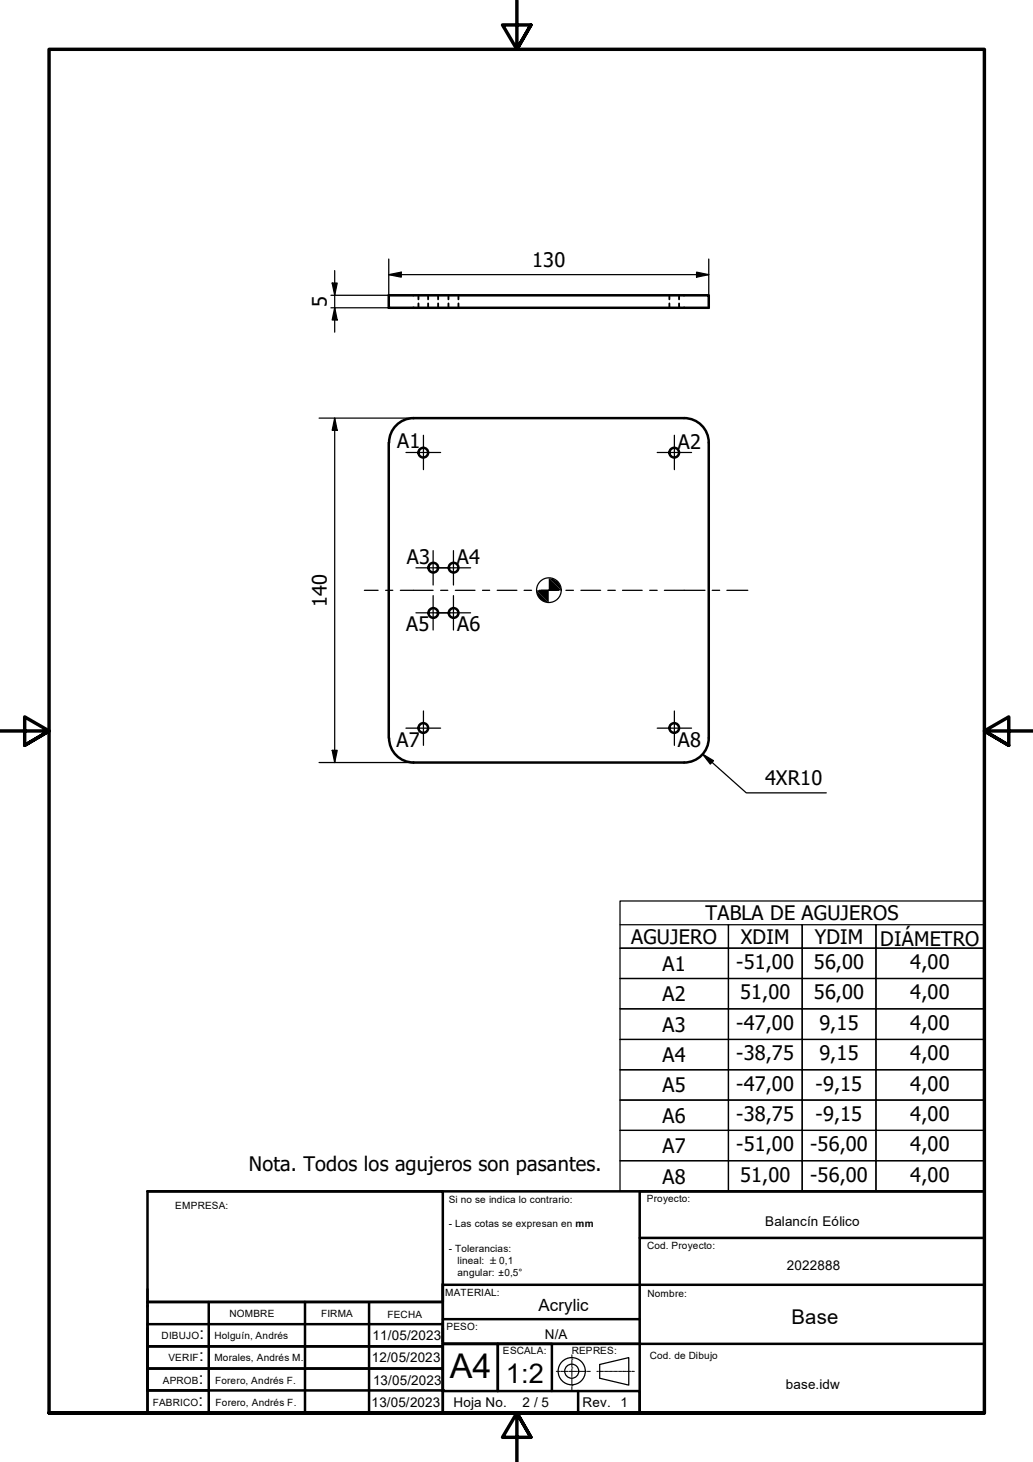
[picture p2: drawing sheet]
<svg xmlns="http://www.w3.org/2000/svg" width="210mm" height="297mm" viewBox="0 0 210 297" stroke-linecap="round" stroke-linejoin="round" font-family="sans-serif">
<!-- layer: Visible (ISO) -->
<g fill="none" stroke="#000" stroke-width=".51">
<path d="M79 60h65v2.5h-65zM79 90v59.9M139 84.9h-55a5 5 0 0 0-4.9 5M139 84.9a5 5 0 0 1 5 5M144 90v59.9M79.1 149.9a5 5 0 0 0 4.9 5h55M144 149.9a5 5 0 0 1-5 5"/>
<circle cx="86" cy="92" r=".98"/>
<circle cx="137" cy="92" r=".98"/>
<circle cx="88" cy="115.3" r=".98"/>
<circle cx="92.2" cy="115.3" r=".98"/>
<circle cx="88" cy="124.5" r=".98"/>
<circle cx="92.2" cy="124.5" r=".98"/>
<circle cx="86" cy="147.9" r=".98"/>
<circle cx="137" cy="147.9" r=".98"/>
</g>
<!-- layer: Hidden (ISO) -->
<g fill="none" stroke="#000" stroke-width=".38">
<path d="M85 60v.8M87 60v.8M89 60v.8M91.1 60v.8M93.2 60v.8M136 60v.8M138 60v.8M85 61.6v.9M87 61.6v.9M89 61.6v.9M91.1 61.6v.9M93.2 61.6v.9"/>
<path d="M136 61.6v.9M138 61.6v.9"/>
</g>
<!-- layer: Title (ISO) -->
<g fill="none" stroke="#000" stroke-width=".25">
<path d="M121.9 277.2l5.9-1.4v5.6l-5.9-1.4z"/>
<circle cx="116.2" cy="278.6" r="2.76"/>
<circle cx="116.2" cy="278.6" r="1.43"/>
</g>
<g fill="none" stroke="#000" stroke-width=".2">
<path d="M113 278.6h.7M113.9 278.6h.1M114.1 278.6h1.3M115.6 278.6h.1M115.8 278.6h1.4M116.2 276.1h.1M116.2 277.9h.1M116.2 275.3v.7M116.2 276.3v1.4M116.2 278.1v1.5M116.2 279.7v.1M116.2 280v1.4"/>
<path d="M117.3 278.6h.1M117.5 278.6h1.4M119.1 278.6h.1M119.3 278.6h.7M121.3 278.6h.3M121.8 278.6h.1M121.9 278.6h.7M122.7 278.6h.1M122.9 278.6h.6M123.6 278.6h.1M123.8 278.6h.7M124.6 278.6h.1"/>
<path d="M124.8 278.6h.6M125.5 278.6h.1M125.7 278.6h.7M126.5 278.6h.1M126.7 278.6h.6M127.4 278.6h.1M127.6 278.6h.6M128.4 278.6h.1M128.6 278.6h.3M116.2 281.5h.1M116.2 281.7v.7"/>
</g>
<path d="M42.4 282.5v4.5M117.5 282.6v4.5" fill="none" stroke="#000" stroke-width=".51"/>
<circle cx="90" cy="282.4" r=".25" fill="#000"/>
<!-- layer: AM_0 -->
<g fill="none" stroke="#000" stroke-width=".51">
<path d="M30 242h60v45h-59.8h169.8v-35.5h-70v35.5h70v-45M30 242v45M30 242h170M200 242h-70v9.5M30 265.4v17.1h12.2M30 278.4v8.6h60v-4.5h-60M30 278.1h60M30 273.5h60M30 269h60M42.3 264.5h47.7M42.4 264.5v18M62 264.5v22.5"/>
<path d="M75 264.5v22.5M90 261.1v3.4h-60h12.2M90 260.8v21.7M90 273h110M90 268h40M90 261h110M90.2 273h11v9.6v-9.6h10.9v9.6M90 282.6h40v4.4h-40"/>
</g>
<!-- layer: Border (ISO) -->
<path d="M105 0v10l-2.9-4.9h5.8l-2.9 4.9 2.9-4.9M0 148.5h10l-5-2.8v5.7l5-2.9-5 2.9M210 148.5h-10l5-2.8v5.7l-5-2.9 5 2.9M10 287.1v-277.1h190v277.1h-190h190M107.9 292l-2.9-4.9 2.9 4.9h-5.8l2.9-4.9v9.9" fill="none" stroke="#000" stroke-width=".7"/>
<!-- layer: Sketch Geometry (ISO) -->
<path d="M110 119.9h3M111.5 119.9h.1" fill="none" stroke="#000" stroke-width=".25"/>
<!-- layer: Dimension (ISO) -->
<g fill="none" stroke="#000" stroke-width=".25">
<path d="M67.5 57.5h1l-.5 2.5zM68 55v12.5M79 55.8l2.5-.5v1zM79 55.8h65M79 52.6v7.4h-11.8M141.5 55.3l2.5 .5-2.5 .5zM144 52.6v7.4M67.2 62.5h11.8M68 62.5l.5 2.5h-1zM64.8 84.9h19.2M68 84.9l.5 2.5h-1zM68 84.9v70"/>
<path d="M64.8 154.9h19.2M67.5 152.4h1l-.5 2.5zM142.7 153.2l2.3 1.3-.7 .7zM142.7 153.2l8.9 7.9h16.3"/>
<circle cx="111.5" cy="119.9" r="2.51"/>
</g>
<g fill="#000">
<path d="M67.5 57.5h1l-.5 2.5z" fill-rule="evenodd"/>
<path d="M79 55.8l2.5-.5v1z" fill-rule="evenodd"/>
<path d="M141.5 55.3l2.5 .5-2.5 .5z" fill-rule="evenodd"/>
<path d="M68 62.5l.5 2.5h-1z" fill-rule="evenodd"/>
<path d="M68 84.9l.5 2.5h-1z" fill-rule="evenodd"/>
<path d="M109 119.9l2.5 2.5a2.39 2.39 0 0 1-2.5-2.5z" fill-rule="evenodd"/>
<path d="M111.5 117.5l2.5 2.4h-5l2.5 2.5z" fill-rule="evenodd"/>
<path d="M111.5 117.5a2.49 2.49 0 0 1 2.5 2.4z" fill-rule="evenodd"/>
<path d="M67.5 152.4h1l-.5 2.5z" fill-rule="evenodd"/>
<path d="M142.7 153.2l2.3 1.3-.7 .7z" fill-rule="evenodd"/>
</g>
<!-- layer: Center Mark (ISO) -->
<g fill="none" stroke="#000" stroke-width=".25">
<path d="M82.5 91.9h7M86 88.4v7M133.5 91.9h7M137 88.4v7M84.5 115.4h7M88 111.9v7M88.6 115.4h7M92.1 111.9v7M84.5 124.5h7M88 121v7M88.6 124.5h7M92.1 121v7"/>
<path d="M82.5 147.9h7M86 144.4v7M133.5 147.9h7M137 144.4v7"/>
</g>
<!-- layer: Symbol (ISO) -->
<g fill="none" stroke="#000" stroke-width=".25">
<path d="M126 187.9h22v4.7h-22h22v6.2h-22h22v6.2h-22h22v6.2h-22h22v6.1h-22h22v6.2h-22h22v6.2h-22h22v6.1h-22h22v6.2v-6.2h15v6.2v-6.2h15v6.2v-6.2h22h-22v-6.1h22h-22v-6.2h22h-22v-6.2h22h-22v-6.1h22h-22v-6.2h22h-22v-6.2h22h-22v-6.2h22h-22v-4.7h22M126 183.1h74v58.9h-74zM148 187.9h15v4.7h-15zM148 192.6h15v6.2h-15zM148 198.8h15v6.2h-15zM163 187.9h15v4.7h-15zM163 192.6h15v6.2h-15zM163 198.8h15v6.2h-15zM148 205h15v6.2h-15zM148 211.2h15v6.1h-15zM148 217.3h15v6.2h-15zM163 205h15v6.2h-15z"/>
<path d="M163 211.2h15v6.1h-15zM163 217.3h15v6.2h-15zM148 223.5h15v6.2h-15zM148 229.7h15v6.1h-15zM163 223.5h15v6.2h-15zM163 229.7h15v6.1h-15z"/>
</g>
<!-- layer: Centerline (ISO) -->
<g fill="none" stroke="#000" stroke-width=".25">
<path d="M74 119.9h2.8M78.4 119.9h1.4M81.3 119.9h6.7M89.5 119.9h1.5M92.5 119.9h4M98 119.9h1.5M101 119.9h4M106.5 119.9h1.5M109.5 119.9h4M115 119.9h1.5M118 119.9h4M123.5 119.9h1.5"/>
<path d="M126.5 119.9h4M132 119.9h1.5M135 119.9h8.3M144.7 119.9h1.5M147.7 119.9h4.3"/>
</g>
<text font-size="6.9" x="91.4" y="280">A4</text>
<text font-size="5.5" x="102.8" y="281">1:2</text>
<g font-size="4.1">
<text x="108.1" y="54.2">130</text>
<text x="66.4" y="62.4" transform="rotate(-90 66.4 62.4)">5</text>
<text x="80.7" y="91.1">A1</text>
<text x="137.7" y="91.2">A2</text>
<text x="82.7" y="114.5">A3</text>
<text x="92.8" y="114.7">A4</text>
<text x="66.4" y="123.3" transform="rotate(-90 66.4 123.3)">140</text>
<text x="82.5" y="128.2">A5</text>
<text x="92.9" y="128.2">A6</text>
<text x="80.6" y="151.7">A7</text>
<text x="137.7" y="151.8">A8</text>
<text x="155.4" y="159.5">4XR10</text>
<text x="128.3" y="191.8">AGUJERO</text>
<text x="143.4" y="187">TABLA DE AGUJEROS</text>
<text x="150.6" y="191.8">XDIM</text>
<text x="165.5" y="191.8">YDIM</text>
<text x="134.6" y="197.2">A1</text>
<text x="149.6" y="196.9">-51,00</text>
<text x="165.4" y="196.9">56,00</text>
<text x="178.9" y="192.3">DIÁMETRO</text>
<text x="185" y="196.9">4,00</text>
<text x="134.6" y="203.4">A2</text>
<text x="150.4" y="203.1">51,00</text>
<text x="165.4" y="203.1">56,00</text>
<text x="185" y="203.1">4,00</text>
<text x="134.6" y="209.6">A3</text>
<text x="149.6" y="209.2">-47,00</text>
<text x="166.5" y="209.2">9,15</text>
<text x="185" y="209.2">4,00</text>
<text x="134.6" y="215.8">A4</text>
<text x="149.6" y="215.4">-38,75</text>
<text x="166.5" y="215.4">9,15</text>
<text x="185" y="215.4">4,00</text>
<text x="134.6" y="221.9">A5</text>
<text x="149.6" y="221.6">-47,00</text>
<text x="165.7" y="221.6">-9,15</text>
<text x="185" y="221.6">4,00</text>
<text x="149.6" y="227.8">-38,75</text>
<text x="165.7" y="227.8">-9,15</text>
<text x="185" y="227.8">4,00</text>
<text x="134.6" y="228.1">A6</text>
<text x="149.6" y="233.9">-51,00</text>
<text x="164.6" y="233.9">-56,00</text>
<text x="185" y="233.9">4,00</text>
<text x="50.5" y="237.9">Nota. Todos los agujeros son pasantes.</text>
<text x="134.6" y="234.2">A7</text>
<text x="134.6" y="240.5">A8</text>
<text x="150.4" y="240.1">51,00</text>
<text x="164.6" y="240.1">-56,00</text>
<text x="185" y="240.1">4,00</text>
<text x="160.8" y="269">Base</text>
</g>
<g font-size="3.4">
<text x="109.4" y="266.4">Acrylic</text>
<text x="40.5" y="272">:</text>
<text x="40.4" y="281.2">:</text>
<text x="40.4" y="276.5">:</text>
<text x="40.3" y="285.7">:</text>
</g>
<g font-size="2.7">
<text x="155.4" y="249.1">Balancín Eólico</text>
<text x="159.9" y="258">2022888</text>
<text x="75.7" y="272.3">11/05/2023</text>
<text x="110.7" y="272">N/A</text>
<text x="75.6" y="276.8">12/05/2023</text>
<text x="75.8" y="281.5">13/05/2023</text>
<text x="75.5" y="285.9">13/05/2023</text>
<text x="92.1" y="285.8">Hoja No.</text>
<text x="106.2" y="285.9">2 / 5</text>
<text x="118.4" y="285.9">Rev.</text>
<text x="126.1" y="285.9">1</text>
<text x="159.7" y="282.1">base.idw</text>
</g>
<g font-size="2">
<text x="35.6" y="245.6">EMPRESA:</text>
<text x="91.2" y="244.4">Si no se indica lo contrario:</text>
<text x="131.4" y="244.1">Proyecto:</text>
<text x="91.2" y="249.4">- Las cotas se expresan en mm</text>
<text x="91.2" y="254.4">- Tolerancias:</text>
<text x="93" y="256.8">lineal: ±0,1</text>
<text x="131.5" y="253.9">Cod. Proyecto:</text>
<text x="90.5" y="263.3">MATERIAL:</text>
<text x="93" y="259.3">angular: ±0,5°</text>
<text x="131.6" y="263.6">Nombre:</text>
<text x="46.6" y="267.6">NOMBRE</text>
<text x="65.3" y="267.6">FIRMA</text>
<text x="78.7" y="267.7">FECHA</text>
<text x="32.8" y="272">DIBUJO</text>
<text x="43.6" y="272.1">Holguín, Andrés</text>
<text x="90.7" y="270.2">PESO:</text>
<text x="102.2" y="275.1">ESCALA:</text>
<text x="116.2" y="275.1">REPRES:</text>
<text x="33.1" y="281.2">APROB</text>
<text x="34.2" y="276.5">VERIF</text>
<text x="43.6" y="276.6">Morales, Andrés M.</text>
<text x="43.8" y="281.3">Forero, Andrés F.</text>
<text x="132" y="276.1">Cod. de Dibujo</text>
<text x="31.1" y="285.7">FABRICO</text>
<text x="43.8" y="285.7">Forero, Andrés F.</text>
</g>
</svg>
